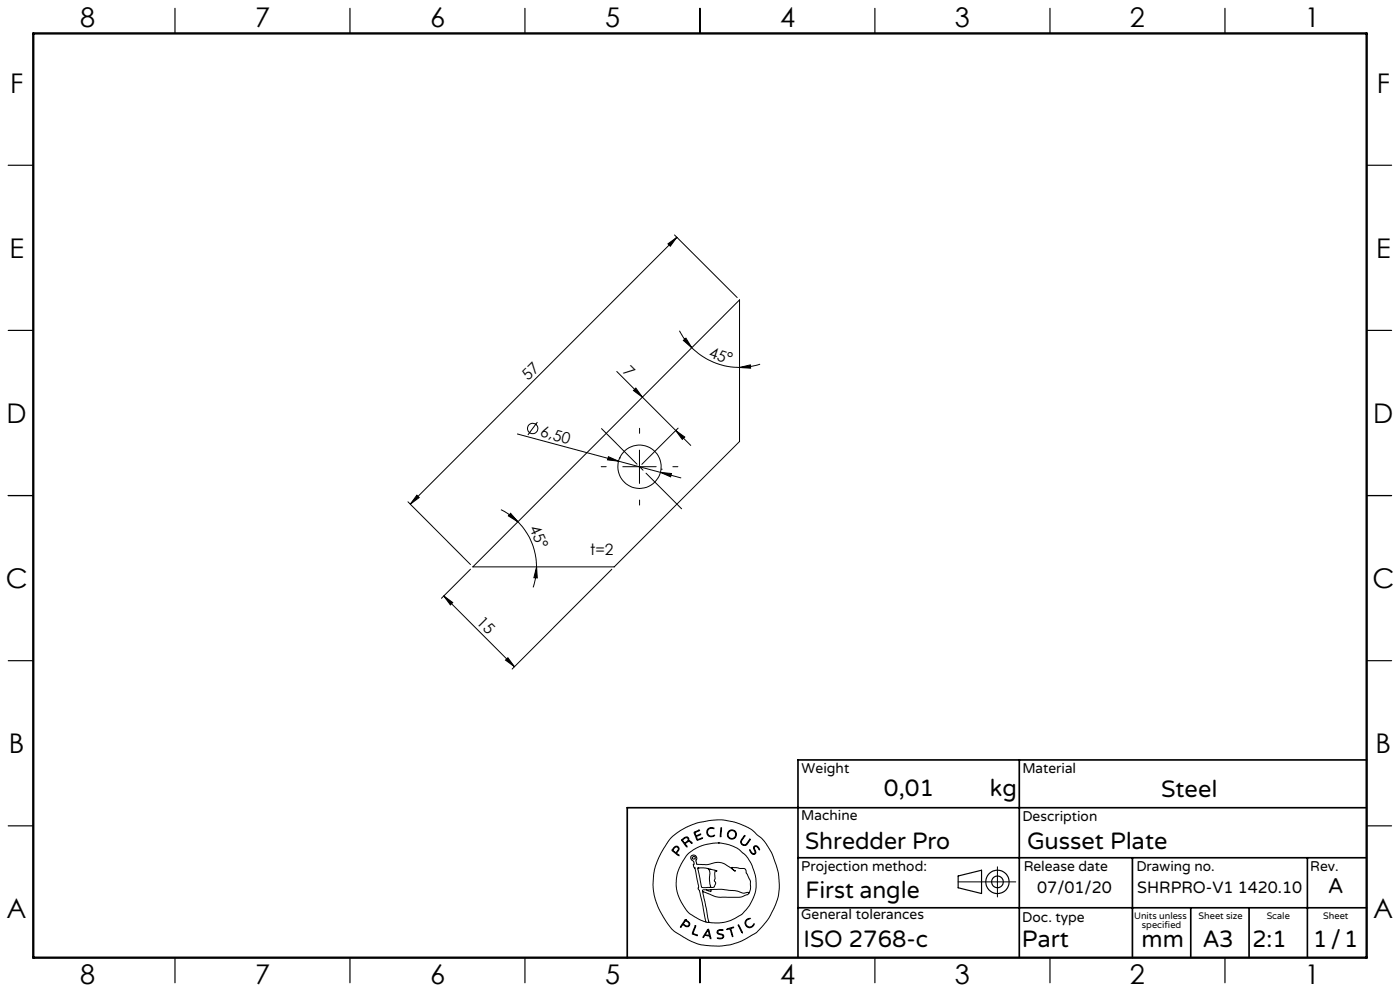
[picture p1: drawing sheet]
<svg xmlns="http://www.w3.org/2000/svg" width="420mm" height="297mm" viewBox="0 0 420 297" stroke-linecap="round" stroke-linejoin="round" font-family="sans-serif">
<g fill="none" stroke="#000" stroke-width=".3">
<path d="M200.4 73.1l2.7-2-2 2.7zM202.4 70.4l18.8 18.8M203.1 71.1l-80 80M203.8 99.1l1.5 2.4 2.2 2.7M185 111.3l17.7 17.7M190.7 116.3l2 2.7-2.7-2zM205 102l.8-.7 1.7 2.9zM207.5 104.2a20.4 20.4 0 0 0 14.4 5.9M221.9 110.1l3.2-.7 .1 .9zM228 109.1l-2.7 .7-3.4 .3M155.2 130.1l30.4 8.1M161.2 126.5l-2.8 3.8"/>
<path d="M182.5 136.9l3.1 1.3-3.4-.4zM185.6 138.2l12.5 3.4M185.8 137.2h.1M186.8 139.9h10M191.8 134.9v10M202.7 129l4.5 4.5M202.7 129l2.7 2-.7 .7zM203.4 128.3l-10.9 10.9M122.4 150.4l18.7 18.8M125.1 148.4l.7 .7-2.7 2zM150.3 152.7l2.7 1.6 2.4 2.1M153.2 153.8l2.2 2.6-2.9-1.8z"/>
<path d="M155.4 156.4a19.2 19.2 0 0 1 5.6 13.5M198.1 141.6l3.3 .3-.2 1zM198.1 141.6l6.2 1.6M198.4 140.6h.1M133.1 178.6l21.2 21.2M133.1 178.6l2.7 2-.7 .7zM141.1 170.6l-8.7 8.7M141.9 169.9l80-80v42.4l-37.6 37.6zM161 169.9l.2 3.3-1-.1zM161 169.9l-.2 2.5-.9 3.6M183.6 170.6l-30 29.9M151.7 197.8l.7-.7 1.9 2.7z"/>
<path d="M201.3 251.1l2.8-2.2 4.5-2.1 4.8-1 3.2-.1 3.7 .7 3.3 1.2 2 1.1 2.8 2.4 1.5 1.8 1.8 3.2 1.8 5.3 .3 3.5-.2 3-.8 2.8-1.7 3.7-1.8 2.5a16.5 16.5 0 0 1-6.7 5l-3.3 1.2-2.9 .4h-3.4l-2.9-.4-3.7-1.5-3.8-2.3-1.1-.9-1.2-1.6-2.3-3.7-1.2-2.8-.6-2.2-.3-3.1 .3-3.5 .9-3.2 2-4zM202 254.1l.7-.5 .6 .1 .4 .6-.1 .6a.64 .64 0 0 0-.3 1.1l.4 .5-1.7-1.2a.52 .52 0 0 1-.4-.5 .52 .52 0 0 1 .4-.6zM202.4 254l.4-.2 .5 .1 .2 .5-.2 .4a.73 .73 0 0 1-.7 .6 .73 .73 0 0 1-.7-.7zM204.5 251.6l1.1-.7h.6l.4 .3 .1 .8 .6 .2 .3 .5-.8-.5-.6 .2a.61 .61 0 0 0-.6 .5 .61 .61 0 0 0 .5 .7l-.1 .3-1.5-2zM204.8 251.7l.8-.6h.6l.2 .6-.5 .6a.52 .52 0 0 1-.6 .3 .52 .52 0 0 1-.4-.5zM208.2 249.4l1.7-.6-1 .5a.57 .57 0 0 0-.2 .9 .57 .57 0 0 0 .9 0l.6-.2-.8 .5a.46 .46 0 0 0-.5 .4 .46 .46 0 0 0 .3 .5l.1 .2 1.5-.5-1.7 .7zM212.3 248.5l.8-.5 1 .2 .1 .2-.9-.2-.7 .3-.3 .5v.7l.1 .4 .6 .4 1.3-.2a.53 .53 0 0 1-.3 .5 .53 .53 0 0 1-.5 0l-.9-.2-.4-.4-.2-1zM215.5 252.6l2.7 .4 3 1.2 2.3 1.9 .9 1.2 1.3 2.2 1.1 3.8-.1 3.5-.8 2.5a11.7 11.7 0 0 1-8.9 7.2l-2.6 .1-1.7-.2M215.5 252.6l-4.1 .6-3.4 1.5-2.1 1.8-2.1 3.5-.5 1.4-.4 2 .1 3 .9 2.9 2 3.4a9.1 9.1 0 0 0 4 2.9l1.9 .8M215.5 252.6h.1M216.3 248.1h.2v.6l-.2 1.9-.2 .2zM223.3 250.5l.1-.1 .1 .2-1.1 1.6 .2 .7 .7 .3a3.3 3.3 0 0 0 1.7-1.7v.2l-1 1.5-.4 .2-.7-.1-.6-.5-.1-.6z"/>
<path d="M224.9 254.7l.7 .9 .5 .3 .4-.3-.4-1.4 .2-.6h.9l.7 1-.1 .1-.9-1-.5 .1-.1 .4 .5 1.4-.6 .5-.9-.5zM299.2 259.8v9M205.6 275.6l-1.4 2-.1 .2h.2a.69 .69 0 0 1 .6-.6 .69 .69 0 0 1 .8 .4l.9 .1 .3-.9-1.3-1.2M205.6 275.6h.1M205.6 275.9l-.3 .5M205.7 275.9l1 .9-.1 .6-.6 .1a.7 .7 0 0 1-.9-.9l.2-.2M205.7 275.9h.1M208.5 277.5l.2-.1v.2l-.5 1.4a.56 .56 0 0 0-.2 .7 .56 .56 0 0 0 .7 .3l.5 .4-1.6-.6zM209.3 260.2l2.3-.1 3.1 .8 .4 .3a.35 .35 0 0 0-.5-.2 .35 .35 0 0 0-.1 .5v1.8l-.2 .7 .4 .8-.4 1-.5 .2h-2.6a.85 .85 0 0 1-.8-.2 .85 .85 0 0 1-.1-.9zM209.4 260.1h.1M210.8 267.2l1.9 9.2M210.8 267.2l3.7 1.5 1.3 .2h6.3l2.1-.8 .4-.3"/>
<path d="M211.8 276.4h.9M211.9 266.7h-1.1v.5M212.1 260.2a2.12 2.12 0 0 1 .8 2.7v1.9l.3 .9-.3 .2M212.3 278.6l.1-.1a4.3 4.3 0 0 1 .9 2.6v.2h-.2a.74 .74 0 0 0-.8-.8l-.2-.1a.82 .82 0 0 0-1.1 .6l-.1-.3zM212.3 278.9l.4 .9a.4 .4 0 0 1-.1 .6 .4 .4 0 0 1-.6-.2l-.4-.1zM212.4 278.9h.1M212.7 276.4h.1M213 260.6h.1M213.3 266.6l3.2-.1 4.2 .4 2.3 .8 1.1-.2a.3 .3 0 0 1 .4-.1 .3 .3 0 0 1 .1 .4M213.3 266.6v.6l-1.4-.5M213.3 266.6l-1.4 .1M215.3 278.9l.6-.3 1 .1v.2h-1.4l-.2 .6 .3 .2 1.4 .5 .1 .5-.2 .4-.6 .3-1.1-.2h1.1l.6-.5-.3-.5-1.4-.5-.1-.4z"/>
<path d="M218 278.4l2.1-.5-.8 .4 .5 2.4-.8-2.3-.8 .2zM221.5 277.2l1.2 2.2v.2zM221.5 277.1h.1M224 275.6l.7-.4 .3 .1-.8 .4-.4 .6v.6l.5 .7 .9 .2 .9-.9a.41 .41 0 0 1 .1 .5 .41 .41 0 0 1-.4 .2l-1 .5-.9-.5-.4-1.1zM224.6 267.8l.5-1.4v-2.3l-1.7-3.8-3.9-.3 .3 .5 .8 .6h-.1l-3.1-2.2-1.7-.5-3.6 .7-3-.1-.3-.9 .3-.8-.3-.7-.6-.3-.7 .1-.3 .4v.4l1 1.1-.1 1.4 .4 .5 1.1 5.4-.2 .8 .4 .4 .3 1.1 1.7 8.5M287.4 264.3h17.3"/>
<circle cx="159.8" cy="128.4" r="1.56"/>
<circle cx="191.9" cy="139.9" r="6.5"/>
<circle cx="208.1" cy="257.1" r=".44"/>
<circle cx="219.5" cy="250.1" r="1.17"/>
<circle cx="219.6" cy="250.1" r="1.38"/>
</g>
<g fill="none" stroke="#000" stroke-width=".35">
<path d="M52.5 2.5v7.5M105 2.5v7.5M157.5 2.5v7.5M210 2.5v7.5M262.5 2.5v7.5M315 2.5v7.5M367.5 2.5v7.5M2.5 49.5h7.5M410 49.5h7.5M2.5 99h7.5M410 99h7.5M2.5 148.5h7.5"/>
<path d="M410 148.5h7.5M2.5 198h7.5M410 198h7.5M2.5 247.5h7.5M410 247.5h7.5M287.4 262.5l7.1-1.7v7l-7.1-1.7zM52.5 287v7.5M105 287v7.5M157.5 287v7.5M210 287v7.5M262.5 287v7.5M315 287v7.5"/>
<path d="M367.5 287v7.5"/>
<circle cx="299.2" cy="264.3" r="3.5"/>
<circle cx="299.2" cy="264.3" r="1.75"/>
</g>
<path d="M181.9 139.9h-1.5M191.9 129.9v-1.5M201.9 139.9h1.5M191.9 149.9v1.5" fill="none" stroke="#000" stroke-width=".3" stroke-dasharray="15.2 1.3 1.3 1.3"/>
<path d="M180.4 128.5l24.1 24" fill="none" stroke="#000" stroke-width=".3" stroke-dasharray="15.2 1.3 1.3 1.3" stroke-dashoffset=".1"/>
<path d="M305.8 227.7v59.2M410 227.7h-170.6v59.2M239.4 257.1h170.3M339.7 257.1v29.9M392.2 257.1v29.8M409.7 242.1h-221.5v45M239.4 272.1h170.6M357.2 272.1v14.8M374.7 272.1v14.8" fill="none" stroke="#000" stroke-width=".5"/>
<path d="M10 10h400v277h-400z" fill="none" stroke="#000" stroke-width=".7"/>
<g fill="#000">
<path d="M200.4 73.1l2.7-2-2 2.7zM125.1 148.4l.7 .7-2.7 2z"/>
<path d="M205 102l.8-.7 1.7 2.9zM221.9 110.1l3.2-.7 .1 .9z"/>
<path d="M198.1 141.6l3.3 .3-.2 1zM182.5 136.9l3.1 1.3-3.4-.4z"/>
<path d="M161 169.9l.2 3.3-1-.1zM153.2 153.8l2.2 2.6-2.9-1.8z"/>
<path d="M151.7 197.8l.7-.7 1.9 2.7zM133.1 178.6l2.7 2-.7 .7zM202.7 129l2.7 2-.7 .7zM190.7 116.3l2 2.7-2.7-2z"/>
</g>
<g font-size="8.1">
<text x="24" y="8">8</text>
<text x="76.5" y="8">7</text>
<text x="129" y="8">6</text>
<text x="181.5" y="8">5</text>
<text x="234" y="8">4</text>
<text x="286.5" y="8">3</text>
<text x="339" y="8">2</text>
<text x="391.5" y="8">1</text>
<text x="3" y="27.7">F</text>
<text x="413" y="27.7">F</text>
<text x="2.8" y="77.2">E</text>
<text x="412.8" y="77.2">E</text>
<text x="2" y="126.7">D</text>
<text x="412" y="126.7">D</text>
<text x="1.7" y="176.2">C</text>
<text x="411.7" y="176.2">C</text>
<text x="2.7" y="225.7">B</text>
<text x="412.7" y="225.7">B</text>
<text x="2" y="275.2">A</text>
<text x="412" y="275.2">A</text>
<text x="24" y="295">8</text>
<text x="76.5" y="295">7</text>
<text x="129" y="295">6</text>
<text x="181.5" y="295">5</text>
<text x="234" y="295">4</text>
<text x="286.5" y="295">3</text>
<text x="339" y="295">2</text>
<text x="391.5" y="295">1</text>
</g>
<g font-size="7.1">
<text x="265.2" y="238.5">0,01</text>
<text x="297" y="238.5">kg</text>
<text x="348.3" y="239">Steel</text>
<text x="241.5" y="254.4">Shredder Pro</text>
<text x="308.1" y="254.4">Gusset Plate</text>
<text x="241.6" y="269.2">First angle</text>
<text x="241.1" y="283.7">ISO 2768-c</text>
<text x="306.6" y="283.9">Part</text>
<text x="342.5" y="283.9">mm</text>
<text x="360.9" y="283.8">A3</text>
<text x="375.7" y="283.9">2:1</text>
<text x="393.9" y="283.9">1/1</text>
</g>
<text font-size="6.3" x="398.5" y="267.7">A</text>
<g font-size="4.9">
<text x="311.2" y="267.6">07/01/20</text>
<text x="341.2" y="267.6">SHRPRO-V1 1420.10</text>
</g>
<g font-size="4.7">
<text x="212.4" y="107" transform="rotate(18 212.4 107)">45°</text>
<text x="186.7" y="111.5" transform="rotate(45 186.7 111.5)">7</text>
<text x="158.5" y="114.3" transform="rotate(-45 158.5 114.3)">57</text>
<text x="161.9" y="130.7" transform="rotate(15 161.9 130.7)">6,50</text>
<text x="158.7" y="158.3" transform="rotate(65 158.7 158.3)">45°</text>
<text x="177.1" y="166.4">t=2</text>
<text x="142.8" y="186.8" transform="rotate(45 142.8 186.8)">15</text>
</g>
<g font-size="4.2">
<text x="240.5" y="231.7">Weight</text>
<text x="306.7" y="231.7">Material</text>
<text x="240.4" y="245.9">Machine</text>
<text x="306.7" y="246.1">Description</text>
<text x="240.4" y="261.1">Projection method:</text>
<text x="307.1" y="261">Release date</text>
<text x="340.9" y="261">Drawing no.</text>
<text x="393.1" y="261">Rev.</text>
<text x="240.4" y="275.6">General tolerances</text>
<text x="306.7" y="276.2">Doc. type</text>
</g>
<g font-size="2.8">
<text x="340.2" y="275.3">Units unless</text>
<text x="359.6" y="275.3">Sheet size</text>
<text x="380" y="275.3">Scale</text>
<text x="396.9" y="275.3">Sheet</text>
<text x="342.6" y="278.2">specified</text>
</g>
</svg>
